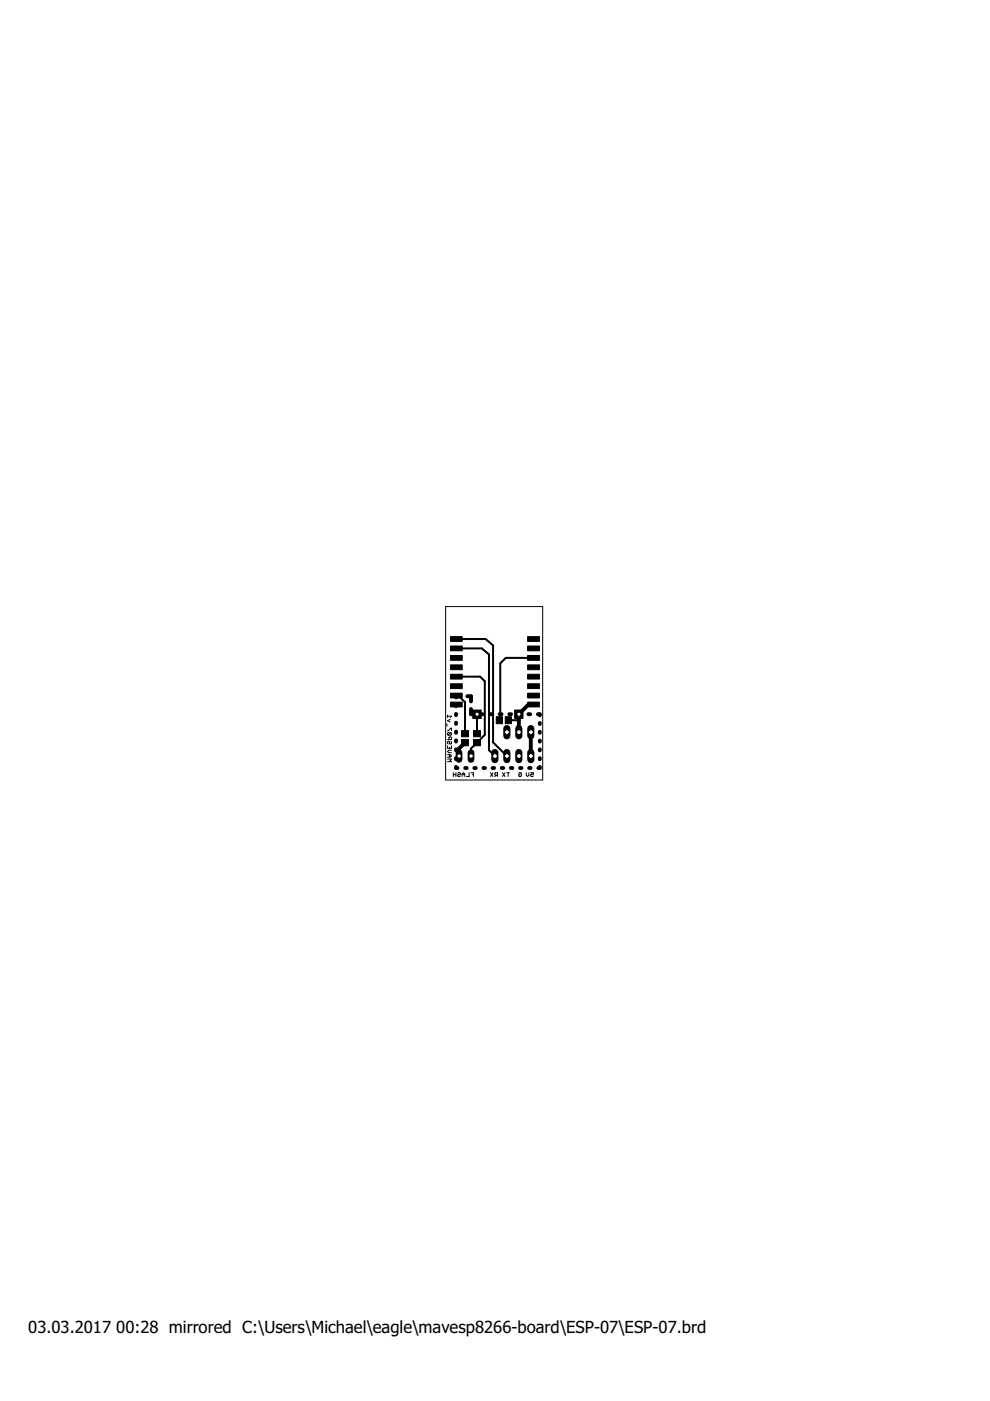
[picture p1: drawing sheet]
<svg xmlns="http://www.w3.org/2000/svg" width="210mm" height="297mm" viewBox="0 0 210 297" stroke-linecap="round" stroke-linejoin="round" font-family="sans-serif">
<g fill="none" stroke="#000" stroke-width=".21">
<path d="M94.8 153.5v.5M94.9 160h.5l.3 .3-.3 .2h-.5M94.9 154.9l.7-.5h.1v.5M94.9 156.8h.8v-.4l-.4-.1-.1 .5M94.9 158.1v.6h.8v-.6M94.9 151.6v.5M94.9 151.8h.8l-.3 .3M95.3 158.4v.3M95.3 160v.5M95.4 152.5l-.5 .3 .5 .3M95.6 157.2l.1 .4-.3 .1-.1-.4-.3-.1-.1 .1 .1 .4M95.6 155.3l.1 .4-.1 .2h-.6"/>
<path d="M95.6 155.3h-.6l-.1 .2 .1 .4M95.6 155.3l-.6 .6M95.7 159.1h-.5l-.3 .2 .3 .3h.5M94.9 160.9h.8l-.3 .3 .3 .3h-.8M96.1 164.2h.6M96.1 163.8v.8M96.7 163.8v.8M97 164l.2-.2 .4 .2-.1 .2-.5 .2 .2 .2 .4-.1M98 164.2h.5M98 164.6v-.5l.3-.3 .2 .3v.5M99.5 163.8v.8h-.6M99.8 163.8h.6v.8"/>
<path d="M100.1 164.2h.3M104 163.8l.5 .8M104.5 163.8l-.5 .8M105.2 164.4l-.3 .2M105.5 164.4h-.4l-.2-.2 .2-.4h.4v.8M106.5 163.8l.6 .8M107.1 163.8l-.6 .8M107.5 163.8h.5M107.7 163.8v.8M110 164l.1-.2 .4 .2-.1 .6-.4-.1v-.3h.3M111.6 163.8v.6l.3 .2 .2-.2v-.6M112.5 163.8h.6v.4l-.3-.1-.3 .1 .2 .4 .4-.1"/>
</g>
<g fill="#000" stroke="#000" stroke-width=".21">
<path d="M95.5 137h2.5v1h-2.5zM95.5 139h2.5v1h-2.5zM111.9 135h2.5v1h-2.5zM111.9 137h2.5v1h-2.5zM111.9 139h2.5v1h-2.5zM95.5 141h2.5v1h-2.5zM95.5 143h2.5v1h-2.5zM95.5 145h2.5v1h-2.5zM95.5 147h2.5v1h-2.5zM95.5 148.9h2.5v1h-2.5zM97.9 156.8h1.4v1.3h-1.4zM97.9 154.9h1.4v1.3h-1.4z"/>
<path d="M100.4 156.8h1.5v1.3h-1.5zM100.4 154.9h1.5v1.3h-1.5zM105.2 152h1.3v1.4h-1.3zM107.1 152h1.3v1.4h-1.3zM111.9 141h2.5v1h-2.5zM111.9 143h2.5v1h-2.5zM111.9 145h2.5v1h-2.5zM111.9 147h2.5v1h-2.5zM111.9 148.9h2.5v1h-2.5z"/>
</g>
<path d="M95.5 135h2.4l.1 1h-2.4z" fill-rule="evenodd" fill="#000" stroke="#000" stroke-width=".21"/>
<g fill="none" stroke="#000" stroke-width=".83">
<path d="M96.7 149.5v.2M96.7 151.4v.2M96.7 153.2v.3M96.7 155.1v.3M96.7 157v.2M96.7 158.9v.2M97.5 147.6h-.8v.3M98.6 157.5l-1.3 1.2v1.6M99.1 147.6h.8v1.1M99.9 150.3v1.1h.4M101.9 151.4h.4M103.9 151.4h.4"/>
<path d="M105.9 151.4h.4M108 151.4h.4M110 151.4h.4M110 151.4v3.8M112 151.4h.4M112.5 155.2v5.1M113.1 149.4h-1l-2.1 2M114 151.4h.4v.3M114.4 153.3v.2M114.4 155.2v.2M114.4 157v.2M114.4 158.9v.2"/>
<path d="M96.7 162.6v.2h.3M96.7 160.7v.3M98.6 162.8h.4M100.6 162.8h.3M102.5 162.8h.3M104.4 162.8h.4M106.4 162.8h.3M108.3 162.8h.3M110.3 162.8h.3M112.2 162.8h.3M114.4 162.6v.2h-.3M114.4 160.7v.3"/>
</g>
<path d="M96.8 135.5h6.2l1.5 1.3v20.6l3 2.9M96.8 137.5h5.4l1.5 1.2v20.3l1.2 1.3M113.1 139.5h-5.9l-1.1 1.2v11.7l-.2 .3M96.8 143.5h5l1 .9v11.4l-2.9 2.9v1.6M96.8 147.5h.4l1.4 1.4v6.7M101.1 151.4v4.2M107.8 152.7h2.2M113.1 149.4v.1" fill="none" stroke="#000" stroke-width=".42"/>
<path d="M97.3 159.6v1.4" fill="none" stroke="#000" stroke-width="1.4"/>
<circle cx="97.3" cy="160.3" r=".47" fill="#fff" stroke="#000" stroke-width=".21"/>
<path d="M99.9 159.6v1.4" fill="none" stroke="#000" stroke-width="1.4"/>
<circle cx="99.9" cy="160.3" r=".47" fill="#fff" stroke="#000" stroke-width=".21"/>
<path d="M112.5 159.6v1.5" fill="none" stroke="#000" stroke-width="1.5"/>
<circle cx="112.6" cy="160.3" r=".51" fill="#fff" stroke="#000" stroke-width=".21"/>
<path d="M110 159.6v1.5" fill="none" stroke="#000" stroke-width="1.5"/>
<circle cx="110" cy="160.3" r=".51" fill="#fff" stroke="#000" stroke-width=".21"/>
<path d="M107.5 159.6v1.5" fill="none" stroke="#000" stroke-width="1.5"/>
<circle cx="107.5" cy="160.3" r=".51" fill="#fff" stroke="#000" stroke-width=".21"/>
<path d="M104.9 159.6v1.5" fill="none" stroke="#000" stroke-width="1.5"/>
<circle cx="104.9" cy="160.3" r=".51" fill="#fff" stroke="#000" stroke-width=".21"/>
<path d="M112.5 154.5v1.5" fill="none" stroke="#000" stroke-width="1.5"/>
<circle cx="112.6" cy="155.2" r=".51" fill="#fff" stroke="#000" stroke-width=".21"/>
<path d="M110 154.5v1.5" fill="none" stroke="#000" stroke-width="1.5"/>
<circle cx="110" cy="155.2" r=".51" fill="#fff" stroke="#000" stroke-width=".21"/>
<path d="M107.5 154.5v1.5" fill="none" stroke="#000" stroke-width="1.5"/>
<circle cx="107.5" cy="155.2" r=".51" fill="#fff" stroke="#000" stroke-width=".21"/>
<path d="M100.2 150.5h1.8v1.8h-1.8z" fill="#000" stroke="#000" stroke-width=".21"/>
<circle cx="101.2" cy="151.4" r=".44" fill="#fff" stroke="#000" stroke-width=".21"/>
<path d="M109.1 150.5h1.8v1.8h-1.8z" fill="#000" stroke="#000" stroke-width=".21"/>
<circle cx="110" cy="151.4" r=".44" fill="#fff" stroke="#000" stroke-width=".21"/>
<path d="M94.5 128.6h20.6v36.8h-20.6z" fill="none" stroke="#000" stroke-width=".21"/>
<g font-size="3.5">
<text x="6" y="282.6">03.03.2017</text>
<text x="24.7" y="282.6">00:28 mirrored C:\Users\Michael\eagle\mavesp8266-board\ESP-07\ESP-07.brd</text>
</g>
</svg>
